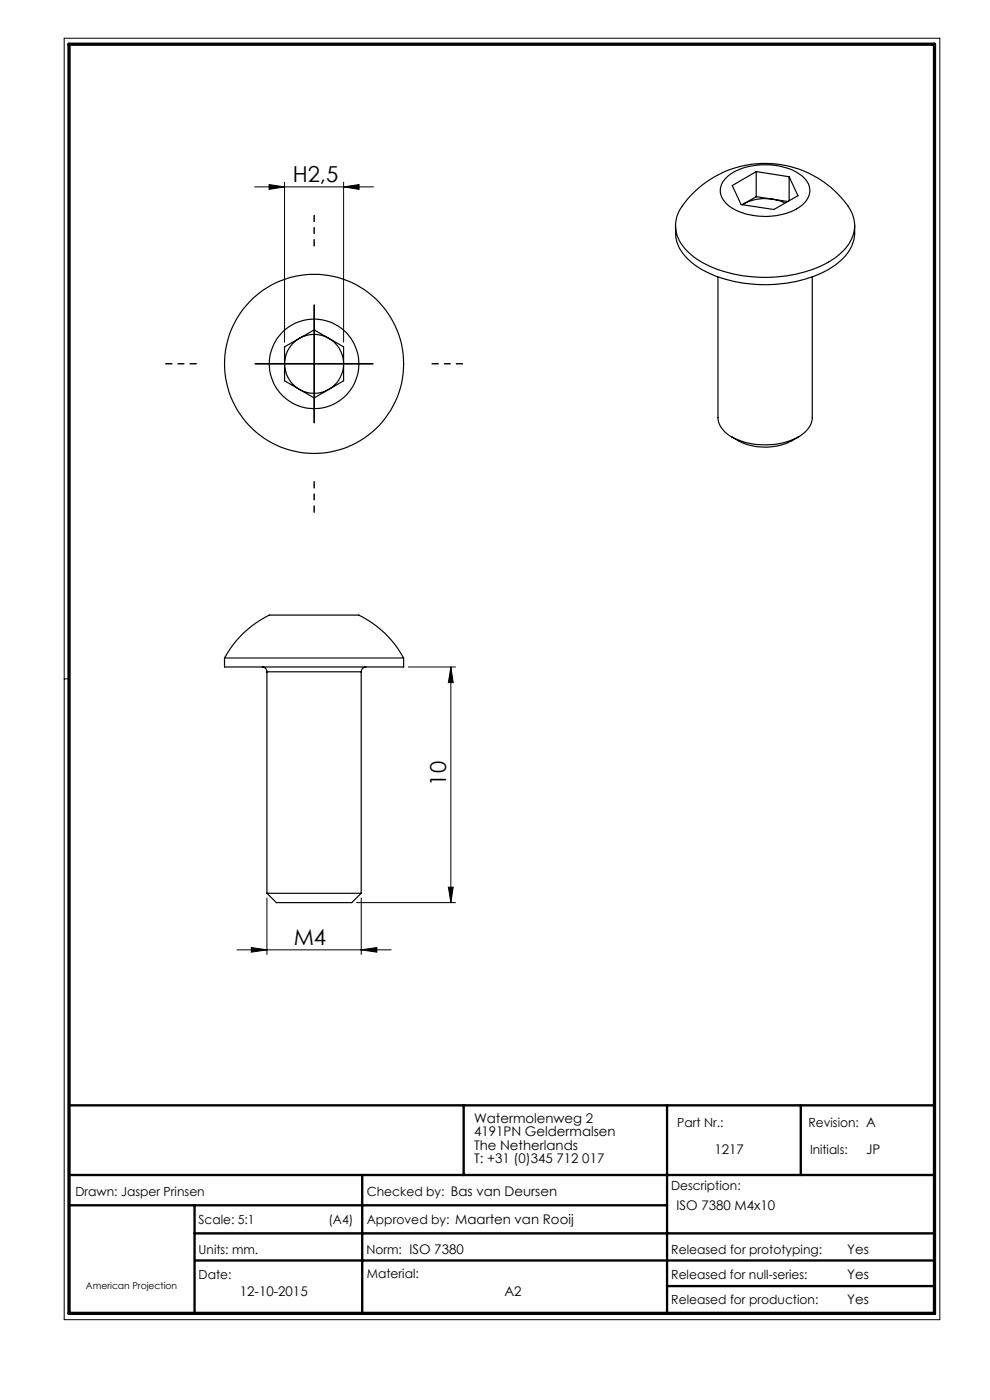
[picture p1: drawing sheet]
<svg xmlns="http://www.w3.org/2000/svg" width="210mm" height="297mm" viewBox="0 0 210 297" stroke-linecap="round" stroke-linejoin="round" font-family="sans-serif">
<g fill="none" stroke="#000" stroke-width=".21">
<path d="M13.6 8.1h185.8v271.9h-185.8zM54 39.6h25.2M57.1 39.2l3.3 .4-3.3 .6zM60.4 38.7v33.9M72.9 39.6l3.3-.4v1zM72.9 38.7v33.9M54.1 77.2h25M66.6 64.7v25M14.6 144h-1M86.6 141.5h10M95.6 141.5v50M95.6 141.5l.5 3.3h-1z"/>
<path d="M56.6 190.5v12M75.6 191.5h21M76.6 190.5v12M95.1 188.2h1l-.5 3.3zM50.3 201.5h32.7M53.3 201l3.3 .5-3.3 .5zM76.6 201.5l3.3-.5v1z"/>
</g>
<path d="M14.6 234.5h183.6M98.4 234.5v14.8M141.5 234.5v44.1M169.9 234.5v14.8M14.6 249.3h183.6M14.6 255.7h126.9M41.3 255.7v22.9M76.8 249.3v29.3M41.3 261.7h156.9M41.4 267.4h156.8M141.5 272.8h56.7" fill="none" stroke="#000" stroke-width=".5"/>
<path d="M14.6 9.4h183.6v269.2h-183.6z" fill="none" stroke="#000" stroke-width=".7"/>
<path d="M66.6 52.2v-6.5M41.6 77.2h-6.5M91.6 77.2h6.5M66.6 102.2v6.5" fill="none" stroke="#000" stroke-width=".21" stroke-dasharray="15.2 1.3 1.3 1.3" stroke-dashoffset="13.9"/>
<g fill="#000">
<path d="M72.9 39.6l3.3-.4v1zM57.1 39.2l3.3 .4-3.3 .6zM76.6 201.5l3.3-.5v1zM53.3 201l3.3 .5-3.3 .5z"/>
<path d="M95.1 188.2h1l-.5 3.3zM95.6 141.5l.5 3.3h-1z"/>
</g>
<g fill="none" stroke="#000" stroke-width=".25">
<path d="M154.2 37.5a13.7 13.7 0 0 1 11.5-2.2 8 8 0 0 1 5.9 4 4.1 4.1 0 0 1-2.1 4.7 14.4 14.4 0 0 1-14.7-.2 3.9 3.9 0 0 1-1.5-5.1zM160.4 36.4l-5.1 3 1.9 4 6.9 1 5.2-2.9-1.9-4M160.4 36.4l7 1.1M160.4 36.4v5.3M167.4 37.5v5.1M143.3 47.9a8.6 8.6 0 0 0 4.2 8.4 27.9 27.9 0 0 0 19.4 3.8 20.5 20.5 0 0 0 12.4-5.8 8.2 8.2 0 0 0 2-6.4M146.8 41.2a21.5 21.5 0 0 1 33.9 4 7.5 7.5 0 0 1-3 9.1 26.1 26.1 0 0 1-16.9 4.5 24.8 24.8 0 0 1-13.9-4.5 7.8 7.8 0 0 1-3.3-8.5l1.1-2.1zM152.3 58.7v29.9a5.9 5.9 0 0 0 4.7 4.9 15 15 0 0 0 13.3-1.5 4.4 4.4 0 0 0 2-3.4v-29.9M157.9 43.2l-.4 .2M160.4 41.7l-2.5 1.5M160.4 41.7l6.7 1.1M166.5 43.1a9.8 9.8 0 0 0-8.6 .1"/>
<path d="M60.4 73.6l6.2-3.6 6.3 3.6v7.2l-6.3 3.6-6.2-3.6zM155.2 92.7a12.6 12.6 0 0 0 12 1.2l2.2-1.2M47.6 139.6a20.6 20.6 0 0 1 9.8-9.1h18.5a20.2 20.2 0 0 1 9.7 9.1M47.6 139.6h38M47.6 139.6v1.9h38v-1.9M55.6 141.5a.97 .97 0 0 1 1 1M56.6 142.5h20M56.6 142.5v47M76.6 142.5v47M77.6 141.5a.97 .97 0 0 0-1 1M56.6 189.5l2 2h16l2-2M56.6 189.5h20"/>
<circle cx="66.6" cy="77.2" r="19"/>
<circle cx="66.6" cy="77.2" r="6.3"/>
<circle cx="66.6" cy="77.2" r="9.5"/>
</g>
<g font-size="4.7">
<text x="62.1" y="38.6">H2,5</text>
<text x="94.6" y="166.7" transform="rotate(-90 94.6 166.7)">10</text>
<text x="62.3" y="200.5">M4</text>
</g>
<g font-size="2.8">
<text x="100.5" y="238.2">Watermolenweg 2</text>
<text x="100.5" y="241.1">4191PN Geldermalsen</text>
<text x="100.5" y="243.9">The Netherlands</text>
<text x="151.5" y="244.7">1217</text>
<text x="183.8" y="244.8">JP</text>
<text x="100.5" y="246.7">T: +31 (0)345 712 017</text>
<text x="143.5" y="256.7">ISO 7380 M4x10</text>
<text x="179.7" y="266">Yes</text>
<text x="50.9" y="275">12-10-2015</text>
<text x="107" y="275">A2</text>
<text x="179.7" y="271.4">Yes</text>
<text x="179.7" y="276.6">Yes</text>
</g>
<g font-size="2.7">
<text x="143.7" y="239.1">Part Nr.:</text>
<text x="171.5" y="239.1">Revision: A</text>
<text x="171.8" y="244.8">Initials:</text>
<text x="16" y="253.7">Drawn: Jasper Prinsen</text>
<text x="77.8" y="253.7">Checked by: Bas van Deursen</text>
<text x="142.4" y="252.5">Description:</text>
<text x="42.1" y="259.7">Scale: 5:1</text>
<text x="69.7" y="259.7">(A4)</text>
<text x="77.8" y="259.7">Approved by: Maarten van Rooij</text>
<text x="42.1" y="266">Units: mm.</text>
<text x="77.7" y="266">Norm: ISO 7380</text>
<text x="142.4" y="266">Released for prototyping:</text>
<text x="42.1" y="271.3">Date:</text>
<text x="77.8" y="271">Material:</text>
<text x="142.4" y="271.3">Released for null-series:</text>
<text x="142.4" y="276.6">Released for production:</text>
</g>
<text font-size="2" x="18.2" y="273.4">American Projection</text>
</svg>
